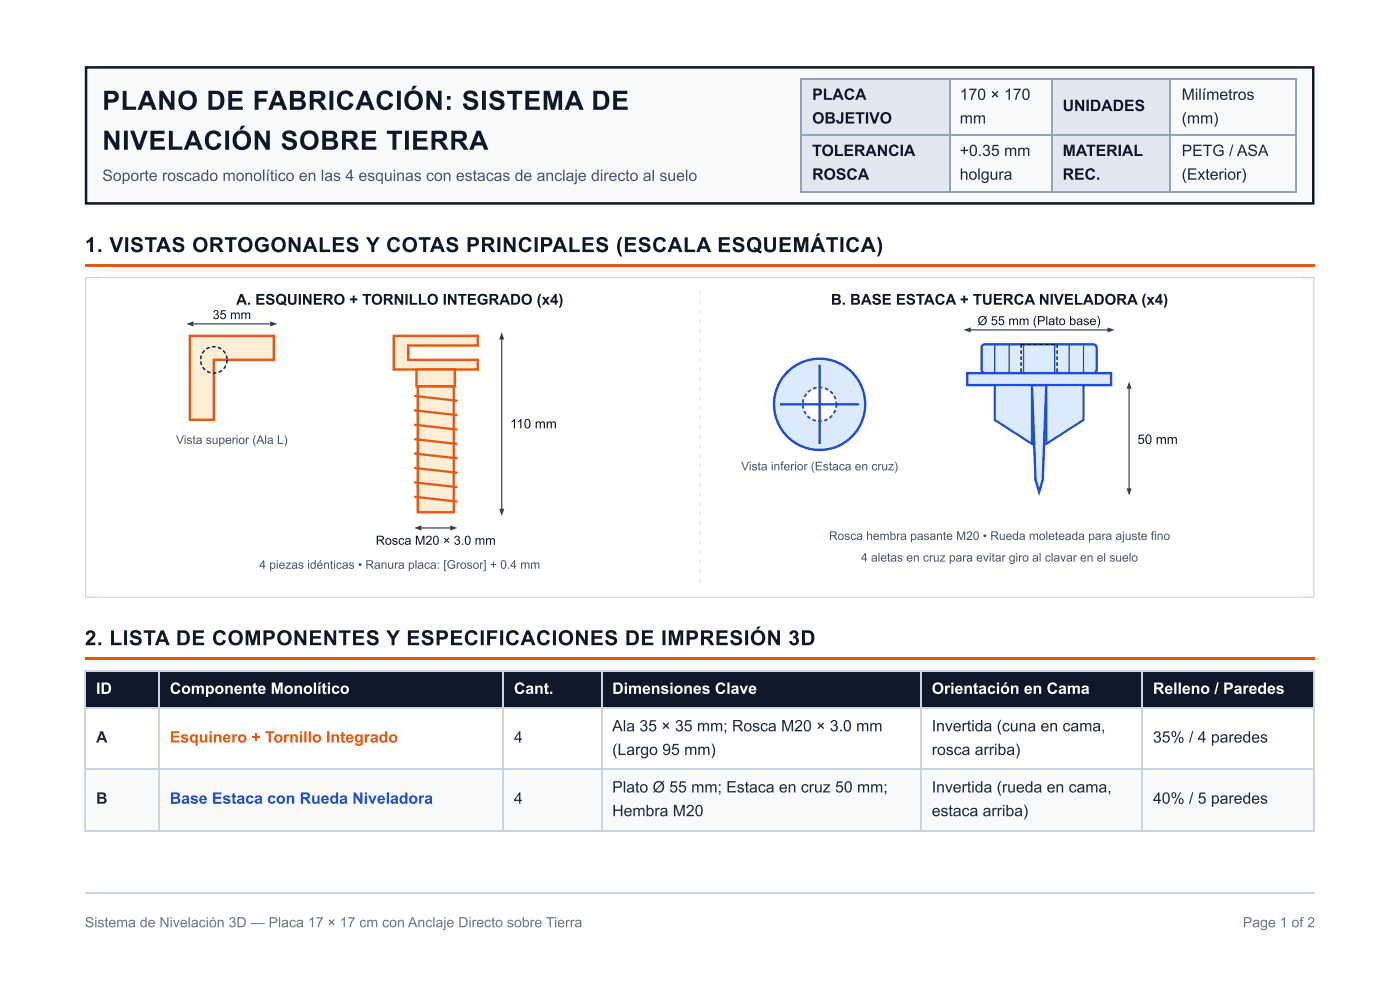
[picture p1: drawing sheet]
<svg xmlns="http://www.w3.org/2000/svg" width="297mm" height="210mm" viewBox="0 0 297 210" stroke-linecap="round" stroke-linejoin="round" font-family="sans-serif">
<path d="M18 14h260.9v29.4h-260.9z" fill="#f8fafc"/>
<path d="M18.3 14.3h260.3v28.8h-260.3z" fill="none" stroke="#0f172a" stroke-width=".53"/>
<path d="M18 56.1h260.9v.5h-260.9z" fill="#ea580c"/>
<path d="M18 58.7h260.9v68h-260.9z" fill="#fff"/>
<path d="M18.1 58.9h260.6v67.7h-260.6z" fill="none" stroke="#cbd5e1" stroke-width=".26"/>
<path d="M18 139.4h260.9v.6h-260.9z" fill="#ea580c"/>
<g fill="#0f172a">
<path d="M18.3 142.1h15.6v7.9h-15.6z"/>
<path d="M33.9 142.1h73v7.9h-73z"/>
<path d="M106.9 142.1h20.6v7.9h-20.6z"/>
<path d="M127.5 142.1h68v7.9h-68z"/>
<path d="M195.5 142.1h46.9v7.9h-46.9z"/>
<path d="M242.4 142.1h36.5v7.9h-36.5z"/>
</g>
<g fill="#f8fafc">
<path d="M18.3 163h15.6v12.9h-15.6z"/>
<path d="M33.9 163h73v12.9h-73z"/>
<path d="M106.9 163h20.6v12.9h-20.6z"/>
<path d="M127.5 163h68v12.9h-68z"/>
<path d="M195.5 163h46.9v12.9h-46.9z"/>
<path d="M242.4 163h36.5v12.9h-36.5z"/>
</g>
<path d="M18 142.2h260.9M18 150.2h260.9M18.1 142.1v34.1M33.7 142.1v34.1M106.8 142.1v34.1M127.7 142.1v34.1M195.4 142.1v34.1M242.2 142.1v34.1M278.7 142.1v34.1M18 163.1h260.9M18 176.1h260.9" fill="none" stroke="#cbd5e1" stroke-width=".26"/>
<g fill="#e2e8f0">
<path d="M170.1 16.7h31.2v11.9h-31.2z"/>
<path d="M223.3 16.7h25.1v11.9h-25.1z"/>
<path d="M170.1 28.6h31.2v11.9h-31.2z"/>
<path d="M223.3 28.6h25.1v11.9h-25.1z"/>
</g>
<path d="M169.9 16.8h105.3M170 16.7v24M201.5 16.7v24M223.2 16.7v24M248.3 16.7v24M275 16.7v24M169.9 28.7h105.3M169.9 40.6h105.3" fill="none" stroke="#94a3b8" stroke-width=".26"/>
<path d="M21.2 59h254.5v67.4h-254.5z" fill="#fff"/>
<path d="M148.3 61.5h.3v1.1h-.3zM148.3 63.6h.3v1h-.3zM148.3 65.6h.3v1h-.3zM148.3 67.7h.3v1h-.3zM148.3 69.7h.3v1h-.3zM148.3 71.7h.3v1h-.3zM148.3 73.8h.3v1h-.3zM148.3 75.8h.3v1h-.3zM148.3 77.8h.3v1.1h-.3zM148.3 79.9h.3v1h-.3zM148.3 81.9h.3v1h-.3zM148.3 83.9h.3v1.1h-.3zM148.3 86h.3v1h-.3zM148.3 88h.3v1h-.3zM148.3 90h.3v1.1h-.3zM148.3 92.1h.3v1h-.3zM148.3 94.1h.3v1h-.3zM148.3 96.2h.3v1h-.3zM148.3 98.2h.3v1h-.3zM148.3 100.2h.3v1h-.3zM148.3 102.3h.3v1h-.3zM148.3 104.3h.3v1h-.3zM148.3 106.3h.3v1.1h-.3zM148.3 108.4h.3v1h-.3zM148.3 110.4h.3v1h-.3zM148.3 112.4h.3v1.1h-.3zM148.3 114.5h.3v1h-.3zM148.3 116.5h.3v1h-.3zM148.3 118.6h.3v1h-.3zM148.3 120.6h.3v1h-.3zM148.3 122.6h.3v1h-.3z" fill="#e2e8f0"/>
<path d="M40.3 71.2h17.8v5.1h-12.7v12.7h-5.1z" fill="#ffedd5"/>
<path d="M40.3 71.2h17.8v5.1h-12.7v12.7h-5.1z" fill="none" stroke="#ea580c" stroke-width=".51"/>
<path d="M47.7 77.5l.3 .1-.4 .7-.3-.2zM46.4 78.8l.6-.4 .2 .2-.7 .4zM45.2 78.9h.7v.3l-.7 .1zM44 78.6l.7 .3-.1 .3-.7-.3zM42.9 77.9l.2-.1 .5 .5-.2 .2zM42.4 76.7l.3-.1 .2 .7-.3 .1zM42.6 75.3l.3 .1-.2 .8-.3-.1zM43.3 74.2l.2 .2-.4 .6-.3-.2zM43.7 73.9l.7-.4 .1 .3-.6 .3zM45 73.4h.8l-.1 .3h-.7zM46.3 73.5l.7 .4-.2 .2-.6-.3zM47.4 74.2l.5 .6-.2 .2-.5-.6zM47.9 75.4l.3-.1 .1 .8-.3 .1zM48 76.3h.3l-.1 .8-.3-.1z" fill="#0f172a"/>
<path d="M40.3 68.7h17.8" fill="none" stroke="#334155" stroke-width=".25"/>
<g fill="#334155">
<path d="M39.5 68.7l1.5-.6v1.1z"/>
<path d="M57.3 68.1l1.6 .6-1.6 .5z"/>
</g>
<path d="M83.5 71.2h17.9v2.1h-14.8v3h14.8v2h-17.9z" fill="#ffedd5"/>
<path d="M83.5 71.2h17.9v2.1h-14.8v3h14.8v2h-17.9z" fill="none" stroke="#ea580c" stroke-width=".51"/>
<path d="M88.4 78.3h8.1v3.6h-8.1z" fill="#ffedd5"/>
<path d="M88.4 78.3h8.1v3.6h-8.1z" fill="none" stroke="#ea580c" stroke-width=".51"/>
<path d="M88.6 81.9h7.7v26.7h-7.7z" fill="#ffedd5"/>
<path d="M88.6 81.9h7.7v26.7h-7.7z" fill="none" stroke="#ea580c" stroke-width=".51"/>
<path d="M87.9 83.9l9.1 1.1zM87.9 87l9.1 1zM87.9 90l9.1 1.1zM87.9 93.1l9.1 1zM87.9 96.2l9.1 1zM87.9 99.2l9.1 1zM87.9 102.3l9.1 1zM87.9 105.3l9.1 1z" fill="#000"/>
<path d="M87.9 83.9l9.1 1.1M87.9 87l9.1 1M87.9 90l9.1 1.1M87.9 93.1l9.1 1M87.9 96.2l9.1 1M87.9 99.2l9.1 1M87.9 102.3l9.1 1M87.9 105.3l9.1 1" fill="none" stroke="#ea580c" stroke-width=".46"/>
<path d="M106.4 71.2v37.4" fill="none" stroke="#334155" stroke-width=".25"/>
<g fill="#334155">
<path d="M106.4 70.5l.6 1.5h-1.1z"/>
<path d="M105.9 107.9h1.1l-.6 1.5z"/>
</g>
<path d="M88.6 111.9h7.7" fill="none" stroke="#334155" stroke-width=".25"/>
<g fill="#334155">
<path d="M87.9 111.9l1.5-.5v1.1z"/>
<path d="M95.5 111.4l1.5 .5-1.5 .6z"/>
</g>
<circle cx="173.9" cy="85.7" r="9.7" fill="#dbeafe"/>
<circle cx="173.9" cy="85.7" r="9.7" fill="none" stroke="#1d4ed8" stroke-width=".51"/>
<circle cx="173.9" cy="85.7" r="3.6" fill="#fff"/>
<path d="M177 86.9l.4 .1-.4 .8-.3-.2zM175.9 88.4l.5-.5 .3 .3-.6 .5zM174.8 89l.7-.3 .1 .3-.7 .3zM173.6 89.1h.7l.1 .3-.8 .1zM172.4 88.8l.7 .2v.4l-.8-.3zM171.2 88.3l.3-.2 .5 .4-.2 .4zM170.4 87.2l.4-.1 .3 .6-.3 .2zM170.1 85.9h.4l.1 .7-.3 .1zM170.3 84.6l.4 .1-.2 .7h-.4zM170.9 83.4l.3 .2-.4 .7-.3-.2zM171.3 83l.6-.5 .2 .3-.5 .5zM172.4 82.3l.8-.3 .1 .4-.7 .2zM173.7 82h.8v.4h-.7zM175.1 82.2l.7 .3-.2 .3-.7-.3zM176.2 82.8l.6 .6-.3 .2-.5-.5zM176.8 84l.3-.2 .4 .8-.4 .1zM177.2 85.2l.4-.1v1.4l-.4-.1z" fill="#1d4ed8"/>
<path d="M173.9 77.3v16.8M165.5 85.7h16.8" fill="none" stroke="#1d4ed8" stroke-width=".51"/>
<path d="M208.5 73.2l.5-.2h22.9a.76 .76 0 0 1 .8 .8v4.5a.76 .76 0 0 1-.8 .8h-22.9a.76 .76 0 0 1-.8-.8v-4.5z" fill="#dbeafe"/>
<path d="M208.5 73.2l.5-.2h22.9a.76 .76 0 0 1 .8 .8v4.5a.76 .76 0 0 1-.8 .8h-22.9a.76 .76 0 0 1-.8-.8v-4.5z" fill="none" stroke="#1d4ed8" stroke-width=".51"/>
<path d="M211 73v6.1M214.1 73v6.1M217.1 73v6.1M223.8 73v6.1M226.8 73v6.1M229.9 73v6.1" fill="none" stroke="#1d4ed8" stroke-width=".31"/>
<path d="M217.9 72.8h.8v.4h-.8zM219.2 72.8h.7v.4h-.7zM220.4 72.8h.8v.4h-.8zM221.7 72.8h.8v.4h-.8zM223 72.8h.8v.4h-.8zM224.1 73h.3v.8h-.3zM224.1 74.3h.3v.7h-.3zM224.1 75.5h.3v.8h-.3zM224.1 76.8h.3v.8h-.3zM224.1 78.1h.3v.8h-.3zM223.2 79h.8v.3h-.8zM222 79h.7v.3h-.7zM220.7 79h.8v.3h-.8zM219.4 79h.8v.3h-.8zM218.2 79h.7v.3h-.7zM216.9 79h.8v.3h-.8zM216.5 78.1h.3v.8h-.3zM216.5 76.8h.3v.8h-.3zM216.5 75.5h.3v.8h-.3zM216.5 74.3h.3v.7h-.3zM216.5 72.8h.9v.4h-.8v-.2h.2v.8h-.3z" fill="#0f172a"/>
<path d="M205.2 79.1h30.5v2.6h-30.5z" fill="#dbeafe"/>
<path d="M205.2 79.1h30.5v2.6h-30.5z" fill="none" stroke="#1d4ed8" stroke-width=".51"/>
<path d="M218.9 81.7h3.1l-.8 20.1-.8 2.5-.7-2.5z" fill="#dbeafe"/>
<path d="M218.9 81.7h3.1l-.8 20.1-.8 2.5-.7-2.5z" fill="none" stroke="#1d4ed8" stroke-width=".51"/>
<path d="M211 81.7h7.9v12.4l-7.9-5.1z" fill="#dbeafe"/>
<path d="M211 81.7h7.9v12.4l-7.9-5.1z" fill="none" stroke="#1d4ed8" stroke-width=".46"/>
<path d="M222 81.7h7.9v7.3l-7.9 5.1z" fill="#dbeafe"/>
<path d="M222 81.7h7.9v7.3l-7.9 5.1z" fill="none" stroke="#1d4ed8" stroke-width=".46"/>
<path d="M205.2 69.9h30.5" fill="none" stroke="#334155" stroke-width=".25"/>
<g fill="#334155">
<path d="M204.4 69.9l1.5-.5v1.1z"/>
<path d="M235 69.4l1.5 .5-1.5 .6z"/>
</g>
<path d="M239.5 81.7v22.6" fill="none" stroke="#334155" stroke-width=".25"/>
<g fill="#334155">
<path d="M239.5 80.9l.6 1.5h-1.1z"/>
<path d="M239 103.5h1.1l-.6 1.6z"/>
</g>
<path d="M18 189.3h260.9" fill="none" stroke="#cbd5e1" stroke-width=".26"/>
<g font-size="5.6" fill="#0f172a">
<text x="21.7" y="23.3">PLANO DE FABRICACIÓN: SISTEMA DE</text>
<text x="21.7" y="31.8">NIVELACIÓN SOBRE TIERRA</text>
</g>
<g font-size="4.4" fill="#0f172a">
<text x="18" y="53.4">1. VISTAS ORTOGONALES Y COTAS PRINCIPALES (ESCALA ESQUEMÁTICA)</text>
<text x="18" y="136.8">2. LISTA DE COMPONENTES Y ESPECIFICACIONES DE IMPRESIÓN 3D</text>
</g>
<g font-size="3.3" fill="#0f172a">
<text x="172.3" y="21.2">PLACA</text>
<text x="225.4" y="23.5">UNIDADES</text>
<text x="172.3" y="26.2">OBJETIVO</text>
<text x="172.3" y="33.1">TOLERANCIA</text>
<text x="225.4" y="33.1">MATERIAL</text>
<text x="172.3" y="38.1">ROSCA</text>
<text x="225.4" y="38.1">REC.</text>
</g>
<g font-size="3.3" fill="#1e293b">
<text x="203.6" y="21.2">170 × 170</text>
<text x="250.7" y="21.2">Milímetros</text>
<text x="203.6" y="26.2">mm</text>
<text x="250.7" y="26.2">(mm)</text>
<text x="203.6" y="33.1">+0.35 mm</text>
<text x="250.7" y="33.1">PETG / ASA</text>
<text x="203.6" y="38.1">holgura</text>
<text x="250.7" y="38.1">(Exterior)</text>
<text x="129.9" y="155">Ala 35 × 35 mm; Rosca M20 × 3.0 mm</text>
<text x="197.7" y="155">Invertida (cuna en cama,</text>
<text x="20.4" y="157.4">A</text>
<text x="109" y="157.4">4</text>
<text x="129.9" y="160.1">(Largo 95 mm)</text>
<text x="197.7" y="160.1">rosca arriba)</text>
<text x="244.6" y="157.4">35% / 4 paredes</text>
<text x="20.4" y="170.4">B</text>
<text x="109" y="170.4">4</text>
<text x="129.9" y="168">Plato Ø 55 mm; Estaca en cruz 50 mm;</text>
<text x="129.9" y="173">Hembra M20</text>
<text x="197.7" y="168">Invertida (rueda en cama,</text>
<text x="197.7" y="173">estaca arriba)</text>
<text x="244.6" y="170.4">40% / 5 paredes</text>
</g>
<text font-size="3.3" fill="#475569" x="21.7" y="38.4">Soporte roscado monolítico en las 4 esquinas con estacas de anclaje directo al suelo</text>
<g font-size="3.3" fill="#fff">
<text x="20.4" y="147.1">ID</text>
<text x="36" y="147.1">Componente Monolítico</text>
<text x="109" y="147.1">Cant.</text>
<text x="129.9" y="147.1">Dimensiones Clave</text>
<text x="197.7" y="147.1">Orientación en Cama</text>
<text x="244.6" y="147.1">Relleno / Paredes</text>
</g>
<text font-size="3.3" fill="#ea580c" x="36" y="157.4">Esquinero + Tornillo Integrado</text>
<text font-size="3.3" fill="#1d4ed8" x="36" y="170.4">Base Estaca con Rueda Niveladora</text>
<g font-size="3.2" fill="#0f172a">
<text x="50.1" y="64.6">A. ESQUINERO + TORNILLO INTEGRADO (x4)</text>
<text x="176.3" y="64.6">B. BASE ESTACA + TUERCA NIVELADORA (x4)</text>
</g>
<g font-size="3" fill="#64748b">
<text x="18" y="196.6">Sistema de Nivelación 3D — Placa 17 × 17 cm con Anclaje Directo sobre Tierra</text>
<text x="263.7" y="196.6">Page 1 of 2</text>
</g>
<g font-size="2.8" fill="#0f172a">
<text x="108.2" y="90.8">110 mm</text>
<text x="241.3" y="94.1">50 mm</text>
</g>
<g font-size="2.7" fill="#0f172a">
<text x="45.1" y="67.7">35 mm</text>
<text x="207.4" y="68.9">Ø 55 mm (Plato base)</text>
<text x="79.7" y="115.5">Rosca M20 × 3.0 mm</text>
</g>
<g font-size="2.5" fill="#475569">
<text x="37.3" y="94.1">Vista superior (Ala L)</text>
<text x="157.2" y="99.7">Vista inferior (Estaca en cruz)</text>
<text x="175.9" y="114.5">Rosca hembra pasante M20 • Rueda moleteada para ajuste fino</text>
<text x="182.7" y="119.1">4 aletas en cruz para evitar giro al clavar en el suelo</text>
<text x="55" y="120.6">4 piezas idénticas • Ranura placa: [Grosor] + 0.4 mm</text>
</g>
</svg>
